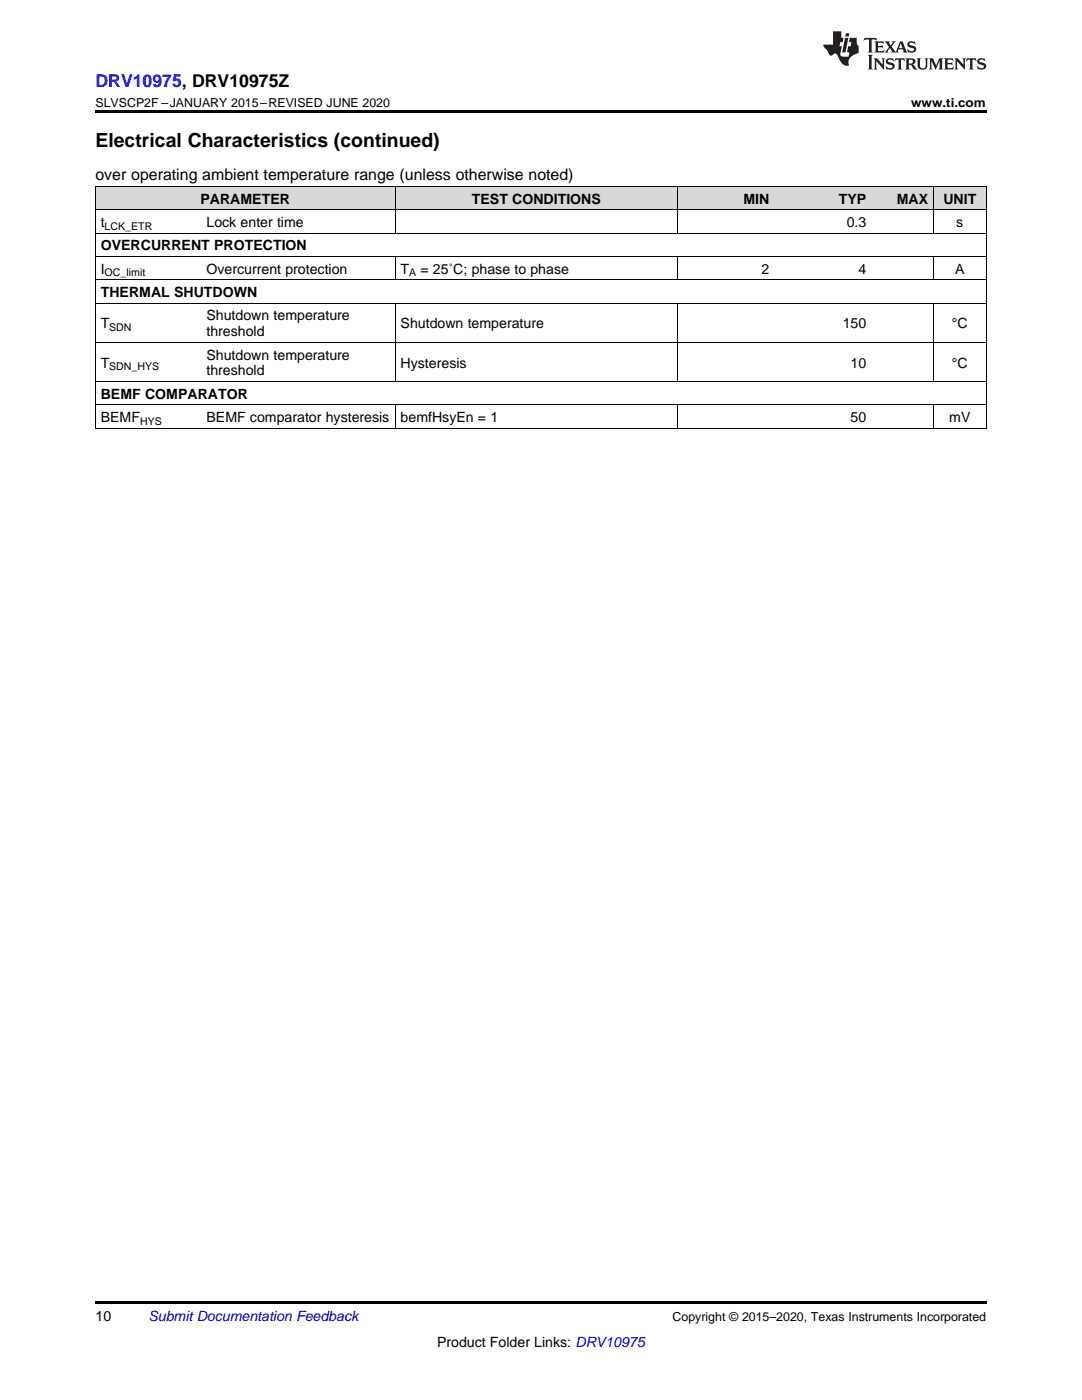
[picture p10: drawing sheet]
<svg xmlns="http://www.w3.org/2000/svg" width="216mm" height="279mm" viewBox="0 0 216 279" stroke-linecap="round" stroke-linejoin="round" font-family="sans-serif">
<g fill="#d8d8d8">
<path d="M19 37.3h21.1v4.6h-21.1z"/>
<path d="M40.1 37.3h38.8v4.6h-38.8z"/>
<path d="M78.9 37.3h56.3v4.6h-56.3z"/>
<path d="M135.2 37.3h19.4v4.6h-19.4z"/>
<path d="M154.6 37.3h19.4v4.6h-19.4z"/>
<path d="M174 37.3h12.3v4.6h-12.3z"/>
<path d="M186.3 37.3h10.5v4.6h-10.5z"/>
</g>
<path d="M19 22h177.8v.5h-177.8zM19 259.7h177.8v.5h-177.8z" fill="#000"/>
<g fill="none" stroke="#000" stroke-width=".2">
<path d="M19 37.2h177.8M19.1 37.2v48.3M78.8 37.2v9.4M135.2 37.2v9.4M186.2 37.2v9.4M196.8 37.2v48.3M19 55.8h177.8M19 51.2h177.8M19 46.5h177.8M19 41.9h177.8M78.8 51.2v4.7M135.2 51.2v4.7"/>
<path d="M186.2 51.2v4.7M19 76.1h177.8M19 68.3h177.8M19 60.5h177.8M78.8 60.5v15.7M135.2 60.5v15.7M186.2 60.5v15.7M19 85.5h177.8M19 80.8h177.8M78.8 80.9v4.6M135.2 80.9v4.6M186.2 80.9v4.6"/>
</g>
<g fill="#231f20">
<path d="M172.5 7.6l-.1 .5 .4-.2h.6v.1v2.1l-.2 .4h.9l-.2-.4v-2.1l.1-.1h.5l.5 .2-.2-.5zM174.5 8.3l.2 .3v1.5l-.2 .4h1.8l.2-.6a1.04 1.04 0 0 1-1.3 .2v-.7h.6l.3 .2v-.6l-.3 .2h-.6v-.6l.8-.1 .4 .3-.2-.5zM176.5 8.3l.9 1.1-.9 1.1h.8l-.2-.2 .4-.7 .5 .7-.2 .2h1.5l-.2-.2 .2-.4h.9l.1 .4-.2 .2h1l-.3-.3-.7-1.9h-.5l-.9 2-.8-1 .9-1h-.8l.1 .3-.4 .5-.3-.6 .1-.2zM179.7 8.6l.4 1h-.7zM181.3 8.4a.63 .63 0 0 0-.2 .7 .63 .63 0 0 0 .6 .4l.6 .2 .1 .2a.75 .75 0 0 1-.7 .4 .75 .75 0 0 1-.6-.5l.1 .7 .1-.1a1.11 1.11 0 0 0 1.5-.6 1.13 1.13 0 0 0-1.2-.8l-.1-.4a1.04 1.04 0 0 1 1.2 .2l-.2-.5-.2 .1-.4-.2zM173.2 10.9l.2 .4v2.2l-.2 .4h1l-.3-.4v-2.2l.3-.4zM174.3 11.6l.3 .4v1.5l-.3 .4h.8l-.2-.4v-1.3l1.5 1.7v-1.9l.2-.4h-.7l.2 .4v.9l-1.1-1.3zM177 11.8a.62 .62 0 0 0-.2 .7 .62 .62 0 0 0 .6 .4l.6 .1 .1 .3a.76 .76 0 0 1-.7 .3 .76 .76 0 0 1-.7-.4l.2 .7 .1-.1a1.11 1.11 0 0 0 1.5-.6 1.13 1.13 0 0 0-1.2-.8l-.1-.4a1.04 1.04 0 0 1 1.2 .2l-.2-.6-.2 .1-.5-.1zM178.7 11.6l-.2 .6a.61 .61 0 0 1 .8-.3v1.6l-.2 .4h.9l-.2-.4v-1.6a.63 .63 0 0 1 .7 .3l-.1-.6zM180.6 11.6l.3 .4v1.5l-.3 .4h1l-.2-.2-.1-.8 .6 .2a.76 .76 0 0 0 1.2 .7l-1-1a.58 .58 0 0 0 .6-.5 .58 .58 0 0 0-.5-.6zM181.4 11.9h.1a.45 .45 0 0 1 .5 .1 .45 .45 0 0 1 .1 .5l-.8 .2zM182.9 11.6l.2 .2a2.17 2.17 0 0 0 .3 1.9 .99 .99 0 0 0 1.6-.6v-1.1l.2-.4h-.7l.2 .2a1.92 1.92 0 0 1-.2 1.8 .6 .6 0 0 1-.9-.5v-1.1l.2-.4zM185.4 11.6l.2 .4v1.5l-.2 .4h.7l-.2-.4v-1.4l.8 1.8 .8-1.8v1.4l-.2 .4h.9l-.2-.4v-1.5l.2-.4h-.8l-.6 1.5-.6-1.5zM188.4 11.6l.2 .4v1.5l-.2 .4h1.8l.1-.6a1.04 1.04 0 0 1-1.2 .1v-.6h.5l.4 .2v-.6l-.4 .2h-.5v-.7h.8l.3 .3-.1-.6zM190.5 11.6l.2 .4v1.5l-.2 .4h.7l-.2-.4v-1.3l1.5 1.7v-1.9l.2-.4h-.7l.2 .4v.9l-1.1-1.3zM192.9 11.6l-.1 .6a.61 .61 0 0 1 .7-.3l.1 1.6-.3 .4h1l-.3-.4 .1-1.6a.63 .63 0 0 1 .7 .3l-.1-.6zM195.2 11.8a.62 .62 0 0 0-.2 .7 .62 .62 0 0 0 .6 .4l.6 .1 .1 .3a.76 .76 0 0 1-.7 .3 .76 .76 0 0 1-.6-.4l.1 .7 .1-.1a1.11 1.11 0 0 0 1.6-.6 1.13 1.13 0 0 0-1.3-.8l-.1-.4a1.04 1.04 0 0 1 1.2 .2l-.1-.6-.2 .1-.5-.1z"/>
<path d="M166.2 6.3v2.6h-1.9v.4l.8 .9a.91 .91 0 0 0 1 .8 .56 .56 0 0 1 .5-.3 .56 .56 0 0 1 .5 .3l.4 .8a1.53 1.53 0 0 0 1.9 1.2 1.54 1.54 0 0 1 1-2.1l.9-.3v-1.4a1.52 1.52 0 0 1-.4-1.6h-1.3l-.2 .8h.5l-.2 .8h-.5l-.1 1v.2l.4 .1-.2 .8a1.93 1.93 0 0 1-1.6-.3l.3-1.8h-.5l.2-.8h.4l.2-.8h-.4v-1.3zM168.6 7.6l-.6 2.9h.7l.6-2.9zM168.8 6.6l-.1 .7h.6l.2-.7z"/>
</g>
<text font-size="3.9" x="19" y="29.3">Electrical Characteristics (continued)</text>
<text font-size="3.5" fill="#00f" x="19" y="17.3">DRV10975, DRV10975Z</text>
<text font-size="3.2" x="19" y="36">over operating ambient temperature range (unless otherwise noted)</text>
<g font-size="2.8">
<text x="40" y="40.6">PARAMETER</text>
<text x="94.2" y="40.6">TEST CONDITIONS</text>
<text x="148.3" y="40.6">MIN</text>
<text x="167.4" y="40.6">TYP</text>
<text x="178.9" y="40.6">MAX</text>
<text x="188.2" y="40.6">UNIT</text>
<text x="20.1" y="45.3">t</text>
<text x="41.2" y="45.3">Lock enter time</text>
<text x="168.9" y="45.3">0.3</text>
<text x="190.8" y="45.3">s</text>
<text x="20.1" y="50">OVERCURRENT PROTECTION</text>
<text x="20.1" y="54.6">I</text>
<text x="20.1" y="59.3">THERMAL SHUTDOWN</text>
<text x="41.2" y="54.6">Overcurrent protection</text>
<text x="79.9" y="54.6">T</text>
<text x="83.9" y="54.6">= 25˚C; phase to phase</text>
<text x="151.9" y="54.6">2</text>
<text x="171.3" y="54.6">4</text>
<text x="190.6" y="54.6">A</text>
<text x="20.1" y="65.5">T</text>
<text x="41.2" y="63.9">Shutdown temperature</text>
<text x="79.9" y="65.5">Shutdown temperature</text>
<text x="168.2" y="65.5">150</text>
<text x="189.9" y="65.5">°C</text>
<text x="41.2" y="67.1">threshold</text>
<text x="41.2" y="71.8">Shutdown temperature</text>
<text x="20.1" y="73.3">T</text>
<text x="41.2" y="74.9">threshold</text>
<text x="79.9" y="73.3">Hysteresis</text>
<text x="169.7" y="73.3">10</text>
<text x="189.9" y="73.3">°C</text>
<text x="20.1" y="79.6">BEMF COMPARATOR</text>
<text x="20.1" y="84.2">BEMF</text>
<text x="41.2" y="84.2">BEMF comparator hysteresis</text>
<text x="79.9" y="84.2">bemfHsyEn = 1</text>
<text x="169.7" y="84.2">50</text>
<text x="189.4" y="84.2">mV</text>
<text x="19" y="263.6">10</text>
<text x="87.2" y="268.9">Product Folder Links: DRV10975</text>
</g>
<text font-size="2.8" fill="#0000c8" x="29.6" y="263.6">Submit Documentation Feedback</text>
<g font-size="2.5">
<text x="19" y="21.4">SLVSCP2F –JANUARY 2015–REVISED JUNE 2020</text>
<text x="181.8" y="21.4">www.ti.com</text>
<text x="134.2" y="263.6">Copyright © 2015–2020, Texas Instruments Incorporated</text>
</g>
<g font-size="2.1">
<text x="20.9" y="45.9">LCK_ETR</text>
<text x="20.9" y="55.2">OC_limit</text>
<text x="81.6" y="55.2">A</text>
<text x="21.8" y="66.1">SDN</text>
<text x="21.8" y="73.9">SDN_HYS</text>
<text x="27.9" y="84.8">HYS</text>
</g>
</svg>
